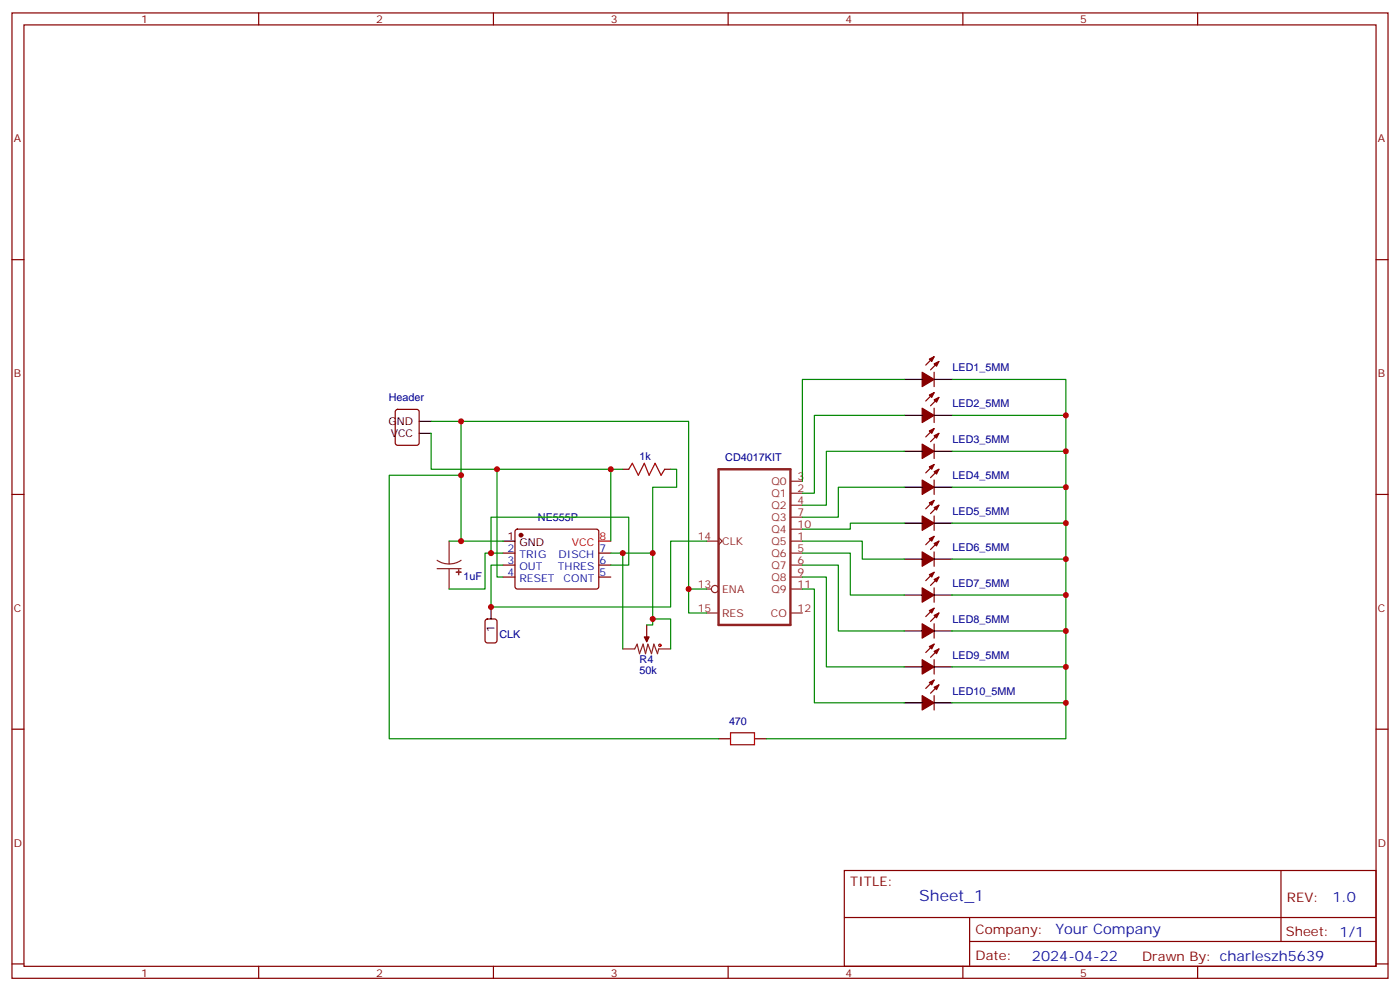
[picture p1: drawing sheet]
<svg xmlns="http://www.w3.org/2000/svg" width="412mm" height="292mm" viewBox="0 0 412 292" stroke-linecap="round" stroke-linejoin="round" font-family="sans-serif">
<g fill="none" stroke="#870000" stroke-width=".35">
<path d="M3.5 3.8h405.4v284.3h-405.4zM7.1 7.3h398.2v277.3h-398.2zM76.2 3.8v3.5M145.3 3.8v3.5M214.5 3.8v3.5M283.6 3.8v3.5M352.8 3.8v3.5M3.5 76.5h3.6M405.3 76.5h3.6M275.2 109.6v4.3M275.2 105.1l-2.5 2.4M275.2 115.6l-2.5 2.5"/>
<path d="M276.6 106.5l-2.5 2.4M276.6 117.1l-2.5 2.4M116.7 120.8l.4-.2h5.7l.6 .4 .1 9.5-.5 .6-5.9 .1-.6-.5-.1-9.4zM183.4 138.2h1.8M195.8 138.2h1.8M275.2 120.2v4.3M275.2 130.8v4.2M275.2 136.8l-2.5 2.5M275.2 126.2l-2.5 2.5M276.6 138.2l-2.5 2.5M276.6 127.6l-2.5 2.5M3.5 145.6h3.6"/>
<path d="M151.9 156.1l.5-.2h23.3l.5 .2 .2 .5-.1 16.5-.6 .4-23.6-.1-.4-.6v-16.2zM275.2 141.4v4.2M275.2 152v4.2M275.2 147.4l-2.5 2.5M275.2 158l-2.5 2.4M276.6 148.8l-2.5 2.5M276.6 159.4l-2.5 2.5M405.3 145.6h3.6M148.2 162.9h3.5M148.2 166.4h3.5M148.2 170h3.5M176.4 162.9h3.5"/>
<path d="M176.4 166.4h3.5M176.4 170h3.5M275.2 162.6v4.2M275.2 173.1v4.3M275.2 179.1l-2.5 2.5M275.2 168.6l-2.5 2.4M276.6 170l-2.5 2.4M143.1 182.5l.5-.2h2.1l.6 .4 .1 6-.5 .6-2.3 .1-.7-.5v-5.9zM190.5 184.1v3.5M275.2 183.7v4.3M275.2 194.3v4.2M275.2 189.7l-2.5 2.5"/>
<path d="M276.6 180.6l-2.5 2.4M276.6 191.1l-2.5 2.5M3.5 214.8h3.6M211.7 217.6h3.5M222.2 217.6h3.6M275.2 204.9v4.2M275.2 200.3l-2.5 2.5M276.6 201.7l-2.5 2.5M405.3 214.8h3.6M248.7 256.4h156.6v28.2h-156.6zM377.3 256.4v20.9M248.7 270.2h156.5"/>
<path d="M285.6 277.3h119.6M285.6 270.2v14.2M3.5 283.9h3.6M76.2 284.6v3.5M145.3 284.6v3.5M214.5 284.6v3.5M283.6 284.6v3.5M352.8 284.6v3.5M405.3 283.9h3.6"/>
</g>
<g fill="#870000" stroke="#870000" stroke-width=".35">
<path d="M273.8 105.8l1.4-.7-.7 1.4z"/>
<path d="M275.2 107.2l1.4-.7-.7 1.4z"/>
<path d="M271.6 109.6l3.6 2.2-3.6 2.1z"/>
<path d="M189.8 187.6h1.4l-.7 1.4z"/>
<path d="M273.8 116.3l1.4-.7-.7 1.5z"/>
<path d="M275.2 117.8l1.4-.7-.7 1.4z"/>
<path d="M271.6 120.2l3.6 2.1-3.6 2.2z"/>
<path d="M273.8 137.5l1.4-.7-.7 1.4z"/>
<path d="M275.2 138.9l1.4-.7-.7 1.4z"/>
<path d="M271.6 141.4l3.6 2.1-3.6 2.1z"/>
<path d="M273.8 126.9l1.4-.7-.7 1.4z"/>
<path d="M275.2 128.3l1.4-.7-.7 1.4z"/>
<path d="M271.6 130.8l3.6 2.1-3.6 2.1z"/>
<path d="M273.8 148.1l1.4-.7-.7 1.4z"/>
<path d="M275.2 149.5l1.4-.7-.7 1.4z"/>
<path d="M271.6 152l3.6 2.1-3.6 2.1z"/>
<path d="M273.8 201l1.4-.7-.7 1.4z"/>
<path d="M275.2 202.4l1.4-.7-.7 1.4z"/>
<path d="M271.6 204.9l3.6 2.1-3.6 2.1z"/>
<path d="M273.8 179.8l1.4-.7-.7 1.5z"/>
<path d="M275.2 181.3l1.4-.7-.7 1.4z"/>
<path d="M271.6 183.7l3.6 2.1-3.6 2.2z"/>
<path d="M273.8 190.4l1.4-.7-.7 1.4z"/>
<path d="M275.2 191.8l1.4-.7-.7 1.4z"/>
<path d="M271.6 194.3l3.6 2.1-3.6 2.1z"/>
<path d="M273.8 169.3l1.4-.7-.7 1.4z"/>
<path d="M275.2 170.7l1.4-.7-.7 1.4z"/>
<path d="M271.6 173.1l3.6 2.2-3.6 2.1z"/>
<path d="M273.8 158.7l1.4-.7-.7 1.4z"/>
<path d="M275.2 160.1l1.4-.7-.7 1.4z"/>
<path d="M271.6 162.6l3.6 2.1-3.6 2.1z"/>
<circle cx="153.5" cy="157.6" r=".53"/>
</g>
<g fill="none" stroke="#000" stroke-width=".35">
<path d="M266.3 111.8h5.3M275.2 111.8h5.3M123.5 124.1h3.5M123.5 127.6h3.5M266.3 122.3h5.3M266.3 132.9h5.3M275.2 122.3h5.3M275.2 132.9h5.3M148.2 159.4h3.5M266.3 143.5h5.3M266.3 154.1h5.3M275.2 143.5h5.3"/>
<path d="M275.2 154.1h5.3M144.6 178.8v3.5M266.3 175.3h5.3M266.3 164.7h5.3M275.2 175.3h5.3M275.2 164.7h5.3M266.3 185.8h5.3M266.3 196.4h5.3M275.2 185.8h5.3M275.2 196.4h5.3M266.3 207h5.3M275.2 207h5.3"/>
</g>
<g fill="none" stroke="#a10000" stroke-width=".35">
<path d="M185.2 138.2l1.1-1.7 1.7 3.5 1.8-3.5 1.4 3.5 1.8-3.5 1.7 3.5 1.1-1.8M215.2 215.8h7v3.6h-7z"/>
<circle cx="194.4" cy="190.1" r=".35"/>
</g>
<path d="M176.4 159.4h3.5" fill="none" stroke="#f00" stroke-width=".35"/>
<g fill="none" stroke="#8c2424" stroke-width=".35">
<path d="M132.3 159.4v6.7M208.1 159.4h3.6M211.7 158.3l1 1.1-1 1M232.8 159.4h3.6M232.8 145.3h3.6M232.8 141.7h3.6M232.8 148.8h3.6M232.8 152.3h3.6M232.8 155.9h3.6M128.8 165l1.6 .9 1.9 .2M128.8 167.5h7M132.3 167.5v6"/>
<path d="M135.8 165l-1.7 .8-1.8 .3M208.1 173.5h1.4M232.8 162.9h3.6M232.8 166.4h3.6M232.8 170h3.6M232.8 173.5h3.6M183.4 191.1h3.6l.7-1.4 .7 2.8 1-2.8 .7 2.8 .8-2.8 1 2.8 .7-2.8 1.1 2.8 .3-1.4h3.6M190.5 187.6v1.4M208.1 180.6h3.6M232.8 180.6h3.6"/>
<circle cx="210.6" cy="173.5" r="1.06"/>
</g>
<g fill="#8c2424" stroke="#8c2424" stroke-width=".35">
<path d="M134.4 168.5l1.4 .1z"/>
<path d="M135.1 167.9v1.4z"/>
</g>
<path d="M211.7 138.2h21.1v45.9h-21.1z" fill="none" stroke="#8c2424" stroke-width=".71"/>
<g fill="none" stroke="#008700" stroke-width=".35">
<path d="M266.3 111.8h-29.9v29.9M280.5 111.8h33.5v105.8h-88.2M127 124.1h75.8v56.5h5.3M127 127.6v10.6h56.4M135.8 124.1v15.9h-21.1v77.6h97M135.8 140v19.4M146.4 138.2v31.8h1.8M179.9 138.2v21.2M197.6 138.2h1.7v5.3h-7v19.4h-12.4M266.3 122.3h-26.4v23h-3.5M266.3 132.9h-22.9v15.9h-7M280.5 122.3h33.5"/>
<path d="M280.5 132.9h33.5M132.3 159.4h15.9M208.1 159.4h-10.5v19.4h-53v-12.4h3.6M236.4 159.4h17.6v5.3h12.3M266.3 143.5h-19.4v8.8h-10.5M266.3 154.1h-15.8v1.8h-14.1M280.5 143.5h33.5M280.5 154.1h33.5M144.6 162.9v-10.6h40.6v14.1h-5.3M148.2 162.9h-5.3v10.6h-10.6M183.4 162.9v28.2M192.3 162.9v21.2h-1.8"/>
<path d="M202.8 173.5h5.3M236.4 173.5h3.5v33.5h26.4M236.4 170h7v26.4h22.9M236.4 166.4h10.5v19.4h19.4M236.4 162.9h14.1v12.4h15.8M280.5 164.7h33.5M280.5 175.3h33.5M192.3 182.3h5.3v8.8M280.5 185.8h33.5M280.5 196.4h33.5M280.5 207h33.5"/>
</g>
<g fill="#c00">
<circle cx="314" cy="122.3" r=".88"/>
<circle cx="314" cy="132.9" r=".88"/>
<circle cx="314" cy="143.5" r=".88"/>
<circle cx="314" cy="154.1" r=".88"/>
<circle cx="314" cy="164.7" r=".88"/>
<circle cx="314" cy="175.3" r=".88"/>
<circle cx="314" cy="185.8" r=".88"/>
<circle cx="314" cy="196.4" r=".88"/>
<circle cx="314" cy="207" r=".88"/>
<circle cx="202.8" cy="173.5" r=".88"/>
<circle cx="135.8" cy="124.1" r=".88"/>
<circle cx="146.4" cy="138.2" r=".88"/>
<circle cx="179.9" cy="138.2" r=".88"/>
<circle cx="144.6" cy="162.9" r=".88"/>
<circle cx="135.8" cy="159.4" r=".88"/>
<circle cx="135.8" cy="140" r=".88"/>
<circle cx="144.6" cy="178.8" r=".88"/>
<circle cx="192.3" cy="162.9" r=".88"/>
<circle cx="183.4" cy="162.9" r=".88"/>
<circle cx="192.3" cy="182.3" r=".88"/>
</g>
<text font-size="4.6" fill="#00f" x="270.8" y="265.4">Sheet_1</text>
<g font-size="4.2" fill="#00f">
<text x="392.5" y="265.7">1.0</text>
<text x="310.9" y="275.2">Your Company</text>
<text x="304" y="283">2024-04-22</text>
</g>
<g font-size="3.9" fill="#800">
<text x="250.5" y="261">TITLE:</text>
<text x="379.1" y="265.7">REV:</text>
<text x="287.4" y="275.2">Company:</text>
<text x="378.7" y="275.8">Sheet: 1/1</text>
<text x="287.4" y="282.9">Date:</text>
<text x="336.4" y="282.9">Drawn By: charleszh5639</text>
</g>
<g font-size="3.2" fill="#800">
<text x="41.6" y="6.8">1</text>
<text x="110.8" y="6.8">2</text>
<text x="179.9" y="6.8">3</text>
<text x="249.1" y="6.8">4</text>
<text x="318.2" y="6.8">5</text>
<text x="4.1" y="41.9">A</text>
<text x="405.9" y="41.9">A</text>
<text x="4.1" y="111.1">B</text>
<text x="405.9" y="111.1">B</text>
<text x="4.1" y="180.2">C</text>
<text x="405.9" y="180.2">C</text>
<text x="4.1" y="249.3">D</text>
<text x="405.9" y="249.3">D</text>
<text x="41.6" y="287.6">1</text>
<text x="110.8" y="287.6">2</text>
<text x="179.9" y="287.6">3</text>
<text x="249.1" y="287.6">4</text>
<text x="318.2" y="287.6">5</text>
</g>
<g font-size="3.2" fill="#000080">
<text x="280.6" y="109.4">LED1_5MM</text>
<text x="114.5" y="118.2">Header</text>
<text x="280.6" y="120">LED2_5MM</text>
<text x="280.6" y="130.5">LED3_5MM</text>
<text x="188.4" y="135.4">1k</text>
<text x="213.7" y="135.8">CD4017KIT</text>
<text x="280.6" y="141.1">LED4_5MM</text>
<text x="158.5" y="153.4">NE555P</text>
<text x="280.6" y="151.7">LED5_5MM</text>
<text x="280.6" y="162.3">LED6_5MM</text>
<text x="136.5" y="170.8">1uF</text>
<text x="280.6" y="172.9">LED7_5MM</text>
<text x="280.6" y="183.5">LED8_5MM</text>
<text x="147.1" y="188">CLK</text>
<text x="188.4" y="195.4">R4</text>
<text x="280.6" y="194">LED9_5MM</text>
<text x="188.4" y="198.5">50k</text>
<text x="280.6" y="204.6">LED10_5MM</text>
<text x="214.7" y="213.4">470</text>
</g>
<g font-size="3.2">
<text x="114.4" y="125.2">GND</text>
<text x="115.1" y="128.7">VCC</text>
<text x="149.5" y="159">1</text>
<text x="153" y="160.8">GND</text>
<text x="145.7" y="186.1" transform="rotate(-90 145.7 186.1)">1</text>
</g>
<g font-size="3.2" fill="#8d2323">
<text x="227.3" y="142.8">Q0</text>
<text x="234.9" y="141.4">3</text>
<text x="227.3" y="146.3">Q1</text>
<text x="227.3" y="149.9">Q2</text>
<text x="234.9" y="144.9">2</text>
<text x="234.9" y="148.4">4</text>
<text x="227.3" y="153.4">Q3</text>
<text x="234.9" y="152">7</text>
<text x="234.9" y="155.5">10</text>
<text x="205.5" y="159">14</text>
<text x="212.7" y="160.4">CLK</text>
<text x="227.3" y="160.4">Q5</text>
<text x="227.3" y="156.9">Q4</text>
<text x="234.9" y="159">1</text>
<text x="227.3" y="164">Q6</text>
<text x="227.3" y="167.5">Q7</text>
<text x="234.9" y="162.6">5</text>
<text x="234.9" y="166.1">6</text>
<text x="205.5" y="173.1">13</text>
<text x="227.3" y="171">Q8</text>
<text x="234.9" y="169.6">9</text>
<text x="234.9" y="173.1">11</text>
<text x="212.7" y="174.6">ENA</text>
<text x="227.3" y="174.6">Q9</text>
<text x="205.5" y="180.2">15</text>
<text x="212.7" y="181.6">RES</text>
<text x="227.1" y="181.6">CO</text>
<text x="234.9" y="180.2">12</text>
</g>
<g font-size="3.2" fill="#f00">
<text x="168.5" y="160.8">VCC</text>
<text x="176.6" y="159">8</text>
</g>
<g font-size="3.2" fill="#00f">
<text x="149.5" y="162.6">2</text>
<text x="149.5" y="166.1">3</text>
<text x="153" y="164.3">TRIG</text>
<text x="153" y="167.9">OUT</text>
<text x="164.4" y="167.9">THRES</text>
<text x="164.5" y="164.3">DISCH</text>
<text x="176.6" y="166.1">6</text>
<text x="176.6" y="162.6">7</text>
<text x="149.5" y="169.6">4</text>
<text x="153" y="171.4">RESET</text>
<text x="166" y="171.4">CONT</text>
<text x="176.6" y="169.6">5</text>
</g>
</svg>
